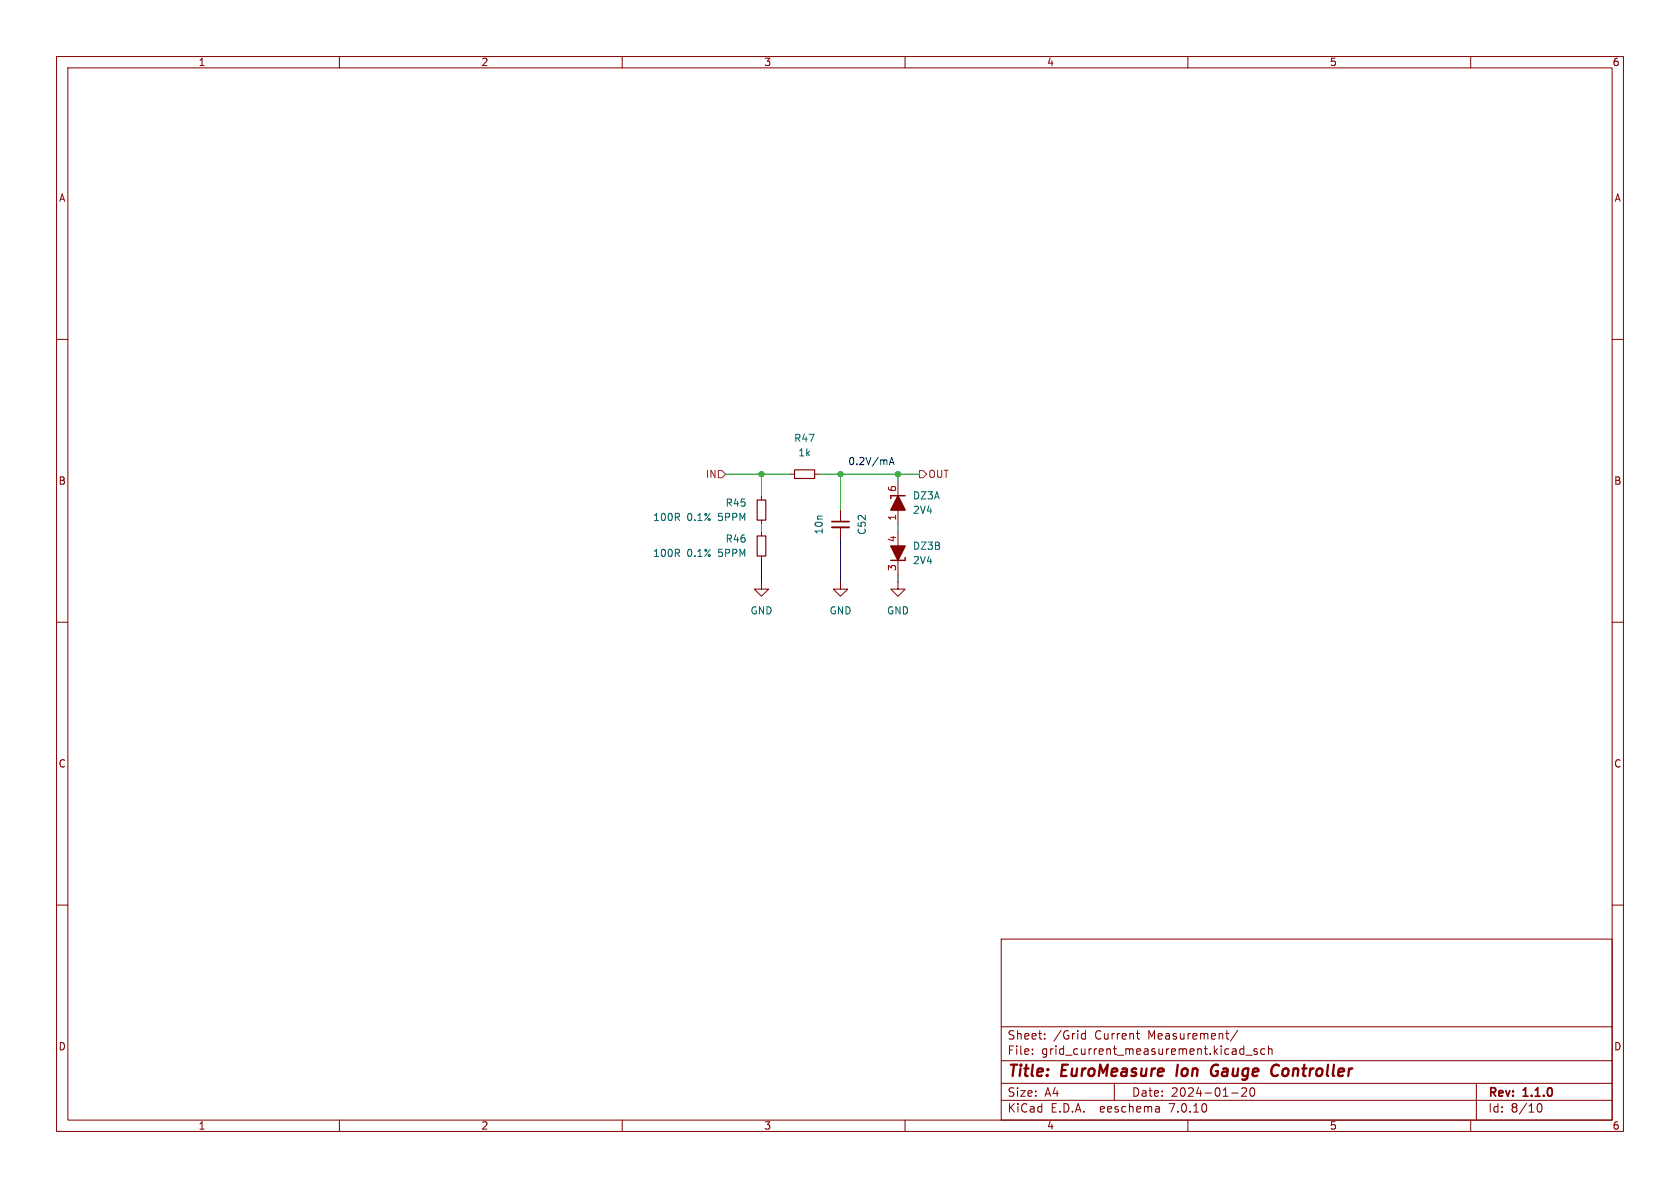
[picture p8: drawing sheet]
<svg xmlns="http://www.w3.org/2000/svg" width="297mm" height="210mm" viewBox="0 0 297 210" stroke-linecap="round" stroke-linejoin="round" font-family="sans-serif">
<g fill="none" stroke="#840000" stroke-width=".18">
<path d="M10 10h277v190h-277zM12 12h273v186h-273zM60 10v2M110 10v2M160 10v2M210 10v2M260 10v2M10 60h2M285 60h2M134.6 87.6v.8M134.6 91.9v.8M134.6 94v.7"/>
<path d="M134.6 98.3v.8M139.7 83.8h.8M144 83.8h.8M148.6 90.2v2M148.6 93.2v2.1M158.7 85.1v7.6M158.7 94v7.6M10 110h2M134.6 102.9v1.2h-1.3l1.3 1.3 1.3-1.3h-1.3M148.6 102.9v1.2h-1.3l1.3 1.3 1.3-1.3h-1.3M158.7 102.9v1.2h-1.2l1.2 1.3 1.3-1.3h-1.3M285 110h2"/>
<path d="M10 160h2M285 160h2M177 166h108v32h-108zM60 198v2M110 198v2M160 198v2M177 194.5h108M177 191.5h108M177 187.5h108M177 181.5h108M182.5 186.3v.1M182.5 185.5v.1"/>
<path d="M184.7 183.6v.1M184.7 182.8v.1M191.3 183.6h.6M191.3 182.8h.6M191.9 182.2v1.5M197 191.5v3M200.9 182.7h.6M201.2 183.6l.3 .1M204.9 195.7l.1 .9M205 196.5l-.2 .1M205 196h-.2M210 198v2"/>
<path d="M216.7 182.7h.5M217.1 183.7h.1M217.7 193.2h1.2M218.8 182.1l-1.3 2M219.5 185.4l.4 .1M219.9 184.9v1.5M219.9 186.3l-.4 .1M220.2 186.5h1.2M220.3 192.4v.5l-.8 .9h.9M221.1 192.4a.81 .81 0 0 0 .4 1.4l.2-.1 .1-.5-.1-.8M222.2 185.5l-.3-.1-.2 .2v.2l.5 .2v.3h-.5M223.6 185.5l-.4-.1-.3 .3v.4l.1 .2h.6"/>
<path d="M224.2 185.5l.3-.1 .3 .1 .1 .9M224.2 184.9v1.5M260 198v2M261 191.5v6.5M271.7 195.7l.2-.5 .2-.1a.8 .8 0 0 1 .5 .7 .8 .8 0 0 1-.5 .8l-.2-.1-.2-.5"/>
</g>
<path d="M208.2 188.2l-.2 2M214.9 189.4h.4M215.2 188.2a1.13 1.13 0 0 0-1.1 .7 1.13 1.13 0 0 0 .3 1.2l.2 .1 .5-.1M225.3 188.3a.67 .67 0 0 1 .8 .1M225.9 190l-.6 .2" fill="none" stroke="#840000" stroke-width=".4"/>
<path d="M147.1 93.2h3" fill="none" stroke="#840000" stroke-width=".33"/>
<path d="M147.1 92.2h3" fill="none" stroke="#840000" stroke-width=".3"/>
<path d="M133.9 88.4h1.5v3.5h-1.5zM133.9 94.7h1.5v3.6h-1.5zM140.5 83.1h3.5v1.5h-3.5z" fill="none" stroke="#840000" stroke-width=".2"/>
<path d="M160 98.6v.5h-2.5M160 87.6h-2.5v.5" fill="none" stroke="#840000" stroke-width=".25"/>
<g fill="#840000" stroke="#840000" stroke-width=".25">
<path d="M157.5 96.5h2.5l-1.3 2.6z"/>
<path d="M158.7 87.6l1.3 2.6h-2.5z"/>
</g>
<path d="M127 83.2h.6l.7 .6-.7 .7h-.6zM162.6 83.2h.6l.6 .6-.6 .7h-.6z" fill="none" stroke="#725600" stroke-width=".18"/>
<path d="M157.2 82.1l.4-1.2 .5 1.2M157.3 81.8h.6" fill="none" stroke="#0000c2" stroke-width=".18"/>
<path d="M128.3 83.8h11.4M134.6 83.8v3.8M134.6 92.7v1.3M144.8 83.8h17.8M148.6 83.8v6.4M158.7 83.8v1.3M158.7 92.7v1.3" fill="none" stroke="#009600" stroke-width=".18"/>
<path d="M134.6 99.1v3.8M148.6 95.3v7.6M158.7 101.6v1.3" fill="none" stroke="#000" stroke-width=".18"/>
<g fill="#009600" stroke="#009600" stroke-width=".18">
<circle cx="134.6" cy="83.8" r=".46"/>
<circle cx="158.7" cy="83.8" r=".46"/>
<circle cx="148.6" cy="83.8" r=".46"/>
</g>
<g font-size="2.8" fill="#840000">
<text x="178" y="190.9">Title:</text>
<text x="187.7" y="190.9">EuroMeasure</text>
<text x="208.8" y="190.9">Ion</text>
<text x="215.7" y="190.9">Gauge</text>
<text x="227.2" y="190.9">Controller</text>
</g>
<g font-size="2.1" fill="#840000">
<text x="178" y="184">Sheet:</text>
<text x="186.2" y="184">/Grid</text>
<text x="193.6" y="184">Current</text>
<text x="203.1" y="184">Measurement/</text>
<text x="178" y="186.7">File:</text>
<text x="184.1" y="186.7">grid_current_measurement.kicad_sch</text>
<text x="178" y="196.9">KiCad</text>
<text x="178" y="194.1">Size:</text>
<text x="184.7" y="194.1">A4</text>
<text x="185.7" y="196.9">E.D.A.</text>
<text x="194.6" y="196.9">eeschema</text>
<text x="200" y="194.1">Date:</text>
<text x="207" y="196.9">7.0.10</text>
<text x="207" y="194.1">2024-01-20</text>
<text x="263" y="194.3">Rev:</text>
<text x="263" y="196.9">Id:</text>
<text x="267.1" y="196.9">8/10</text>
<text x="269.4" y="194.3">1.1.0</text>
</g>
<g font-size="1.8" fill="#840000">
<text x="35" y="11.9">1</text>
<text x="85" y="11.9">2</text>
<text x="135" y="11.9">3</text>
<text x="185" y="11.9">4</text>
<text x="235" y="11.9">5</text>
<text x="285" y="11.9">6</text>
<text x="10.3" y="35.9">A</text>
<text x="285.3" y="35.9">A</text>
<text x="10.3" y="85.9">B</text>
<text x="285.3" y="85.9">B</text>
<text x="10.3" y="135.9">C</text>
<text x="285.3" y="135.9">C</text>
<text x="10.3" y="185.9">D</text>
<text x="285.3" y="185.9">D</text>
<text x="35" y="199.9">1</text>
<text x="85" y="199.9">2</text>
<text x="135" y="199.9">3</text>
<text x="185" y="199.9">4</text>
<text x="235" y="199.9">5</text>
<text x="285" y="199.9">6</text>
</g>
<g font-size="1.8" fill="#006464">
<text x="140.3" y="78.3">R47</text>
<text x="141" y="80.9">1k</text>
<text x="128.2" y="89.8">R45</text>
<text x="161.3" y="88.5">DZ3A</text>
<text x="115.4" y="92.3">100R</text>
<text x="121.4" y="92.3">0.1%</text>
<text x="127.1" y="92.3">5PPM</text>
<text x="145.6" y="94.6" transform="rotate(-90 145.6 94.6)">10n</text>
<text x="153.3" y="94.7" transform="rotate(-90 153.3 94.7)">C52</text>
<text x="161.3" y="91">2V4</text>
<text x="115.4" y="98.7">100R</text>
<text x="121.4" y="98.7">0.1%</text>
<text x="127.1" y="98.7">5PPM</text>
<text x="128.2" y="96.1">R46</text>
<text x="161.3" y="97.4">DZ3B</text>
<text x="161.3" y="99.9">2V4</text>
<text x="132.6" y="108.8">GND</text>
<text x="146.6" y="108.8">GND</text>
<text x="156.7" y="108.8">GND</text>
</g>
<text font-size="1.8" fill="#0000c2" x="149.9" y="82.3">0.2V/mA</text>
<g font-size="1.8" fill="#725600">
<text x="124.7" y="84.7">IN</text>
<text x="164" y="84.7">OUT</text>
</g>
<g font-size="1.8" fill="#a90000">
<text x="158.5" y="87.1" transform="rotate(-90 158.5 87.1)">6</text>
<text x="158.5" y="96" transform="rotate(-90 158.5 96)">4</text>
<text x="158.5" y="92.1" transform="rotate(-90 158.5 92.1)">1</text>
<text x="158.5" y="101" transform="rotate(-90 158.5 101)">3</text>
</g>
</svg>
